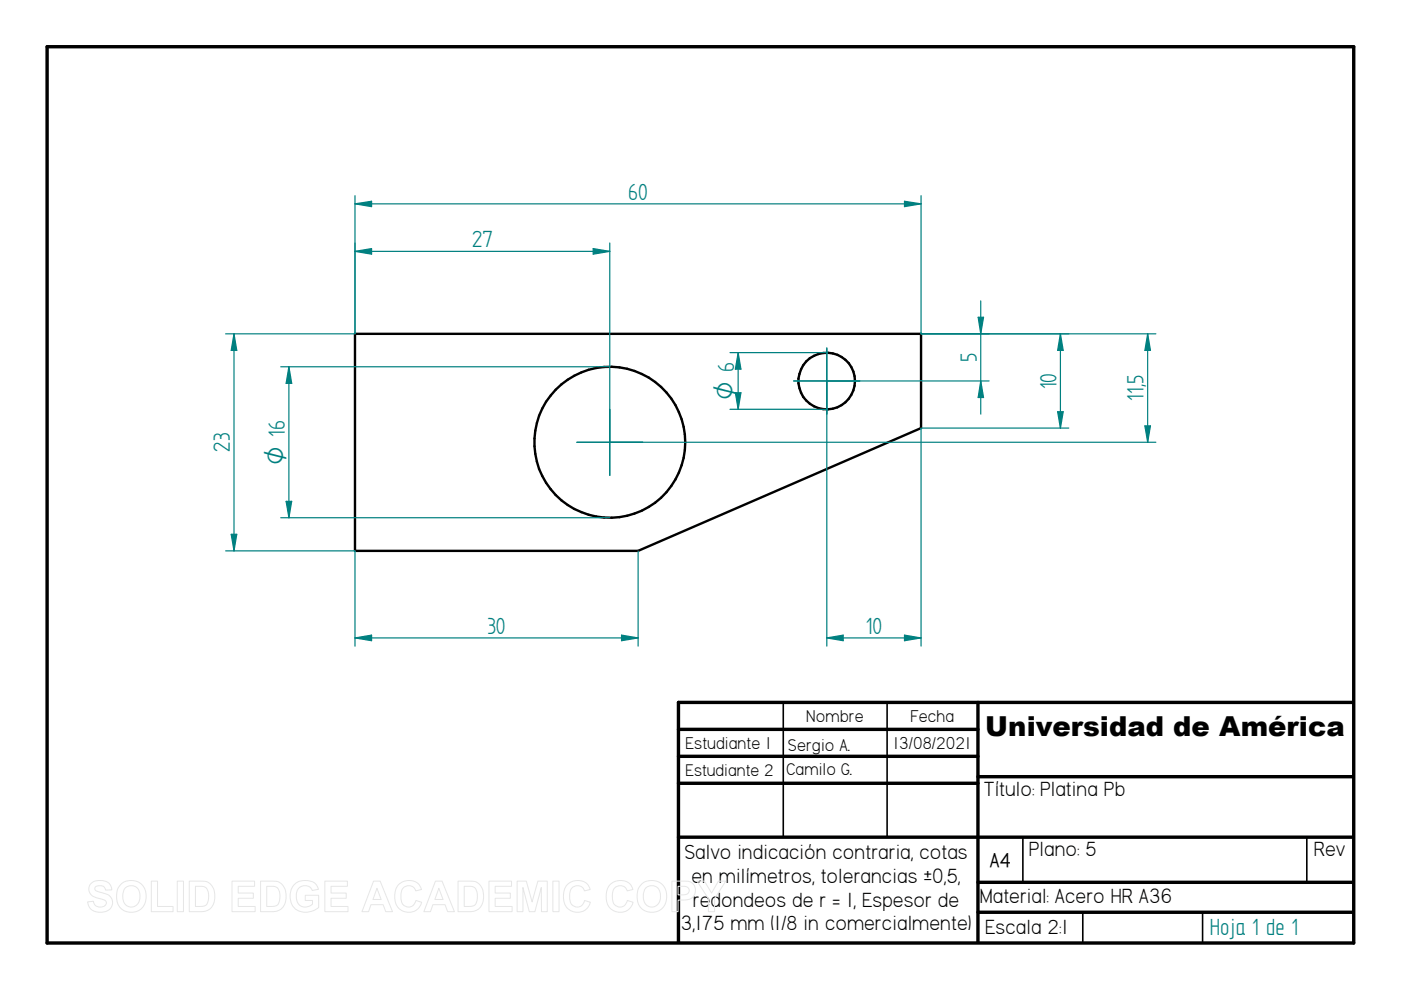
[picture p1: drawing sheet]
<svg xmlns="http://www.w3.org/2000/svg" width="297mm" height="210mm" viewBox="0 0 297 210" stroke-linecap="round" stroke-linejoin="round" font-family="sans-serif">
<path d="M10 9.9h277v190h-277zM143.8 154.6h63.5M207.3 148.9v50.9M286.7 148.9h-142.9v50.9M143.8 160.4h63.5M143.8 166.1h63.5M143.8 177.5h142.9M207.3 164.7h79.4M207.3 187.1h79.4M207.3 193.4h79.4" fill="none" stroke="#000" stroke-width=".72"/>
<path d="M166.1 148.9v28.6M188.1 148.9v28.6M216.9 177.6v9.5M277.1 177.6v9.5M229.6 193.4v6.4M255 193.4v6.4" fill="none" stroke="#000" stroke-width=".34"/>
<g fill="none" stroke="#000" stroke-width=".51">
<path d="M75.3 70.8h120v20l-60 26h-60z"/>
<circle cx="129.3" cy="93.8" r="16"/>
<circle cx="175.3" cy="80.8" r="6"/>
</g>
<path d="M47.8 70.8h27.5M49.6 70.8l.6 3.5h-1.2zM47.8 116.8h27.5" fill="none" stroke="#008080" stroke-width=".25"/>
<path d="M49.6 70.8l.6 3.5h-1.2z" fill="#008080"/>
<path d="M49 113.3h1.2l-.6 3.5z" fill="none" stroke="#008080" stroke-width=".25"/>
<path d="M49 113.3h1.2l-.6 3.5z" fill="#008080"/>
<path d="M75.3 41.5v29.3M191.8 42.7l3.5 .5-3.5 .6zM195.3 41.5v29.3M49.6 70.8v46" fill="none" stroke="#008080" stroke-width=".25"/>
<path d="M191.8 42.7l3.5 .5-3.5 .6z" fill="#008080"/>
<path d="M75.3 43.2l3.5-.5v1.1z" fill="none" stroke="#008080" stroke-width=".25"/>
<path d="M75.3 43.2l3.5-.5v1.1z" fill="#008080"/>
<path d="M75.3 43.2h120M75.3 51.5v19.3M75.3 53.3l3.5-.6v1.2zM129.3 51.5v42.3" fill="none" stroke="#008080" stroke-width=".25"/>
<path d="M75.3 53.3l3.5-.6v1.2z" fill="#008080"/>
<path d="M125.8 52.7l3.5 .6-3.5 .6z" fill="none" stroke="#008080" stroke-width=".25"/>
<path d="M125.8 52.7l3.5 .6-3.5 .6z" fill="#008080"/>
<path d="M75.3 53.3h54M195.3 70.8h49.8M243.3 70.8l.6 3.5h-1.2zM129.3 93.8h115.8" fill="none" stroke="#008080" stroke-width=".25"/>
<path d="M243.3 70.8l.6 3.5h-1.2z" fill="#008080"/>
<path d="M242.7 90.3h1.2l-.6 3.5z" fill="none" stroke="#008080" stroke-width=".25"/>
<path d="M242.7 90.3h1.2l-.6 3.5z" fill="#008080"/>
<path d="M195.3 70.8h14.4M207.4 67.3h1.1l-.6 3.5zM243.3 70.8v23M175.3 80.8h34.4" fill="none" stroke="#008080" stroke-width=".25"/>
<path d="M207.4 67.3h1.1l-.6 3.5z" fill="#008080"/>
<path d="M207.9 80.8l.6 3.5h-1.1z" fill="none" stroke="#008080" stroke-width=".25"/>
<path d="M207.9 80.8l.6 3.5h-1.1z" fill="#008080"/>
<path d="M195.3 70.8h31.3M207.9 63.8v24M195.3 90.8h31.3M224.2 87.3h1.2l-.6 3.5z" fill="none" stroke="#008080" stroke-width=".25"/>
<path d="M224.2 87.3h1.2l-.6 3.5z" fill="#008080"/>
<path d="M224.8 70.8l.6 3.5h-1.2z" fill="none" stroke="#008080" stroke-width=".25"/>
<path d="M224.8 70.8l.6 3.5h-1.2z" fill="#008080"/>
<path d="M224.8 70.8v20M175.3 80.8v56.2M195.3 90.8v46.2M191.8 134.7l3.5 .6-3.5 .5z" fill="none" stroke="#008080" stroke-width=".25"/>
<path d="M191.8 134.7l3.5 .6-3.5 .5z" fill="#008080"/>
<path d="M175.3 135.3l3.5-.6v1.1z" fill="none" stroke="#008080" stroke-width=".25"/>
<path d="M175.3 135.3l3.5-.6v1.1z" fill="#008080"/>
<path d="M154.8 74.8h20.5M156.5 74.8l.6 3.5h-1.2zM154.8 86.8h20.5M175.3 135.3h20" fill="none" stroke="#008080" stroke-width=".25"/>
<path d="M156.5 74.8l.6 3.5h-1.2z" fill="#008080"/>
<path d="M155.9 83.3h1.2l-.6 3.5z" fill="none" stroke="#008080" stroke-width=".25"/>
<path d="M155.9 83.3h1.2l-.6 3.5z" fill="#008080"/>
<path d="M59.5 77.8h69.8M61.3 77.8l.5 3.5h-1.1zM156.5 74.8v12M59.5 109.8h69.8" fill="none" stroke="#008080" stroke-width=".25"/>
<path d="M61.3 77.8l.5 3.5h-1.1z" fill="#008080"/>
<path d="M60.7 106.3h1.1l-.5 3.5z" fill="none" stroke="#008080" stroke-width=".25"/>
<path d="M60.7 106.3h1.1l-.5 3.5z" fill="#008080"/>
<path d="M61.3 77.8v32M75.3 116.8v20.2M135.3 116.8v20.2M75.3 135.3l3.5-.6v1.1z" fill="none" stroke="#008080" stroke-width=".25"/>
<path d="M75.3 135.3l3.5-.6v1.1z" fill="#008080"/>
<path d="M131.8 134.7l3.5 .6-3.5 .5z" fill="none" stroke="#008080" stroke-width=".25"/>
<path d="M131.8 134.7l3.5 .6-3.5 .5z" fill="#008080"/>
<path d="M175.3 73.8v14M122.3 93.8h14M129.3 86.8v14M168.3 80.8h14M75.3 135.3h60" fill="none" stroke="#008080" stroke-width=".25"/>
<g fill="none" stroke="#e6e6e6" stroke-width=".21">
<path d="M19.3 187.4a3.1 3.1 0 0 1 4 .1l.4 1.2h-1.3a1.28 1.28 0 0 0-1-.9 1.28 1.28 0 0 0-1.3 .5v.3a5.6 5.6 0 0 0 2.5 1 1.98 1.98 0 0 1 1.2 2.3 1.98 1.98 0 0 1-2.2 1.5 2.48 2.48 0 0 1-3-2.2l1.2-.1a1.44 1.44 0 0 0 1.3 1.2 1.44 1.44 0 0 0 1.5-.9 1.18 1.18 0 0 0-1.4-.8 2.36 2.36 0 0 1-2.4-2.1l.1-.6zM25.8 187.3a3.3 3.3 0 0 1 3.9 0 3.3 3.3 0 0 1 1.2 3.7 3.2 3.2 0 0 1-3.8 2.3 3.2 3.2 0 0 1-2.4-3.7 3 3 0 0 1 1.1-2.3zM26.5 188.3a1.87 1.87 0 0 1 2.2-.3 1.87 1.87 0 0 1 1 2 1.87 1.87 0 0 1-1.8 2.3 1.87 1.87 0 0 1-1.9-2.3l.1-.8zM32.1 186.8h1.3v5.4h3.3v1.1h-4.6zM37.6 186.8h1.3v6.5h-1.3zM40.1 186.8h2.4a2.79 2.79 0 0 1 3 3.3 2.79 2.79 0 0 1-2.9 3.2h-2.5zM41.4 187.9a2.64 2.64 0 0 1 2.5 .5 3.3 3.3 0 0 1-.3 3.6l-.8 .2h-1.4zM49.2 186.8h4.8v1.1h-3.5v1.5h3.2v1.1h-3.2v1.7h3.6v1.1h-4.9zM55.2 186.8h2.4a2.79 2.79 0 0 1 3.1 3.3 2.79 2.79 0 0 1-3 3.2h-2.5zM56.6 187.9a2.64 2.64 0 0 1 2.4 .5 3.3 3.3 0 0 1-.3 3.6l-.8 .2h-1.3zM62.3 187.6a3.6 3.6 0 0 1 4.6-.2l.6 1.2-1.3 .2a1.8 1.8 0 0 0-2.2-.9 1.8 1.8 0 0 0-1.2 2 2.01 2.01 0 0 0 1.1 2.2 2.01 2.01 0 0 0 2.3-.4v-.8h-1.5v-1.1h2.9v2.6a3.8 3.8 0 0 1-5.5-.3 4 4 0 0 1 .2-4.5zM68.9 186.8h4.8v1.1h-3.5v1.5h3.2v1.1h-3.2v1.7h3.6v1.1h-4.9z"/>
<path d="M79.2 186.8h1.4l2.6 6.5h-1.4l-.6-1.5h-2.5l-.6 1.5h-1.4zM79.9 188.3l.9 2.4h-1.7zM84.5 187.6a2.87 2.87 0 0 1 4.9 1l-1.3 .3a1.6 1.6 0 0 0-1.8-1.1 1.6 1.6 0 0 0-1.3 1.8 2.19 2.19 0 0 0 1.3 2.7 1.55 1.55 0 0 0 1.9-1.4l1.2 .4a2.93 2.93 0 0 1-3.4 2.1 2.93 2.93 0 0 1-2.3-3.3v-.6a3.2 3.2 0 0 1 .8-1.9zM92.3 186.8h1.4l2.6 6.5h-1.4l-.5-1.5h-2.6l-.5 1.5h-1.4zM93 188.3l.9 2.4h-1.7zM97.1 186.8h2.4a2.79 2.79 0 0 1 3 3.3 2.79 2.79 0 0 1-2.9 3.2h-2.5zM98.4 187.9a2.64 2.64 0 0 1 2.4 .5 3.3 3.3 0 0 1-.2 3.6l-.9 .2h-1.3zM103.7 186.8h4.8v1.1h-3.5v1.5h3.2v1.1h-3.2v1.7h3.6v1.1h-4.9zM109.6 186.8h2l1.2 4.4 1.2-4.4h2v6.5h-1.2v-5.1l-1.4 5.1h-1.2l-1.3-5.1v5.1h-1.3zM117.2 186.8h1.3v6.5h-1.3zM120.3 187.6a2.87 2.87 0 0 1 4.8 1l-1.2 .3a1.6 1.6 0 0 0-1.9-1.1 1.6 1.6 0 0 0-1.2 1.8 2.19 2.19 0 0 0 1.3 2.7 1.55 1.55 0 0 0 1.8-1.4l1.3 .4a2.93 2.93 0 0 1-3.5 2.1 2.93 2.93 0 0 1-2.2-3.3v-.6a3.2 3.2 0 0 1 .8-1.9zM129.3 187.6a2.87 2.87 0 0 1 4.9 1l-1.2 .3a1.6 1.6 0 0 0-1.9-1.1 1.6 1.6 0 0 0-1.3 1.8 2.19 2.19 0 0 0 1.3 2.7 1.55 1.55 0 0 0 1.9-1.4l1.2 .4a2.93 2.93 0 0 1-3.4 2.1 2.93 2.93 0 0 1-2.3-3.3l.1-.6a3.2 3.2 0 0 1 .7-1.9z"/>
<path d="M136.2 187.3a3.3 3.3 0 0 1 3.9 0 3.3 3.3 0 0 1 1.1 3.7 3.2 3.2 0 0 1-3.7 2.3 3.2 3.2 0 0 1-2.4-3.7 3 3 0 0 1 1.1-2.3zM136.9 188.3a1.87 1.87 0 0 1 2.2-.3 1.87 1.87 0 0 1 .9 2 1.87 1.87 0 0 1-1.8 2.3 1.87 1.87 0 0 1-1.8-2.3l.1-.8zM142.4 186.8h2.1a2.5 2.5 0 0 1 2.7 1 2.08 2.08 0 0 1-.1 2.2 2.08 2.08 0 0 1-2.1 .8h-1.2v2.5h-1.4zM143.8 187.9h.6a1.28 1.28 0 0 1 1.7 .9 1.22 1.22 0 0 1-1.6 .9h-.7zM147.8 186.8h1.5l1.6 2.6 1.4-2.6h1.6l-2.4 3.7v2.8h-1.3v-2.8z"/>
</g>
<text font-size="5.8" x="208.9" y="156.1">Universidad de América</text>
<g font-size="5.6" fill="#008080">
<text x="133.2" y="42.4">60</text>
<text x="100.1" y="52.4">27</text>
<text x="207.1" y="76.8" transform="rotate(-90 207.1 76.8)">5</text>
<text x="224" y="82.6" transform="rotate(-90 224 82.6)">10</text>
<text x="242.4" y="85" transform="rotate(-90 242.4 85)">11,5</text>
<text x="48.7" y="95.8" transform="rotate(-90 48.7 95.8)">23</text>
<text x="103.3" y="134.4">30</text>
<text x="183.6" y="134.4">10</text>
<text x="256.5" y="198.3">Hoja 1 de 1</text>
</g>
<g font-size="5.4" fill="#008080">
<text x="155.7" y="84.8" transform="rotate(-90 155.7 84.8)">O 6</text>
<text x="60.4" y="98.6" transform="rotate(-90 60.4 98.6)">O 16</text>
</g>
<g font-size="4.9">
<text x="208.6" y="168.7">Título: Platina Pb</text>
<text x="145.1" y="182.2">Salvo indicación contraria, cotas</text>
<text x="218.1" y="181.6">Plano: 5</text>
<text x="278.6" y="181.6">Rev</text>
<text x="146.6" y="187.2">en milímetros, tolerancias ±0,5,</text>
<text x="207.8" y="191.5">Material: Acero HR A36</text>
<text x="144.4" y="197.2">3,175 mm (1/8 in comercialmente)</text>
<text x="146.9" y="192.2">redondeos de r = 1, Espesor de</text>
<text x="208.9" y="198.1">Escala 2:1</text>
</g>
<text font-size="4.7" x="209.9" y="183.8">A4</text>
<g font-size="4.1">
<text x="170.9" y="153.1">Nombre</text>
<text x="193" y="153.1">Fecha</text>
<text x="145.4" y="158.8">Estudiante 1</text>
<text x="167" y="159.1">Sergio A.</text>
<text x="189.4" y="158.7">13/08/2021</text>
<text x="145.4" y="164.5">Estudiante 2</text>
<text x="166.7" y="164.4">Camilo G.</text>
</g>
</svg>
